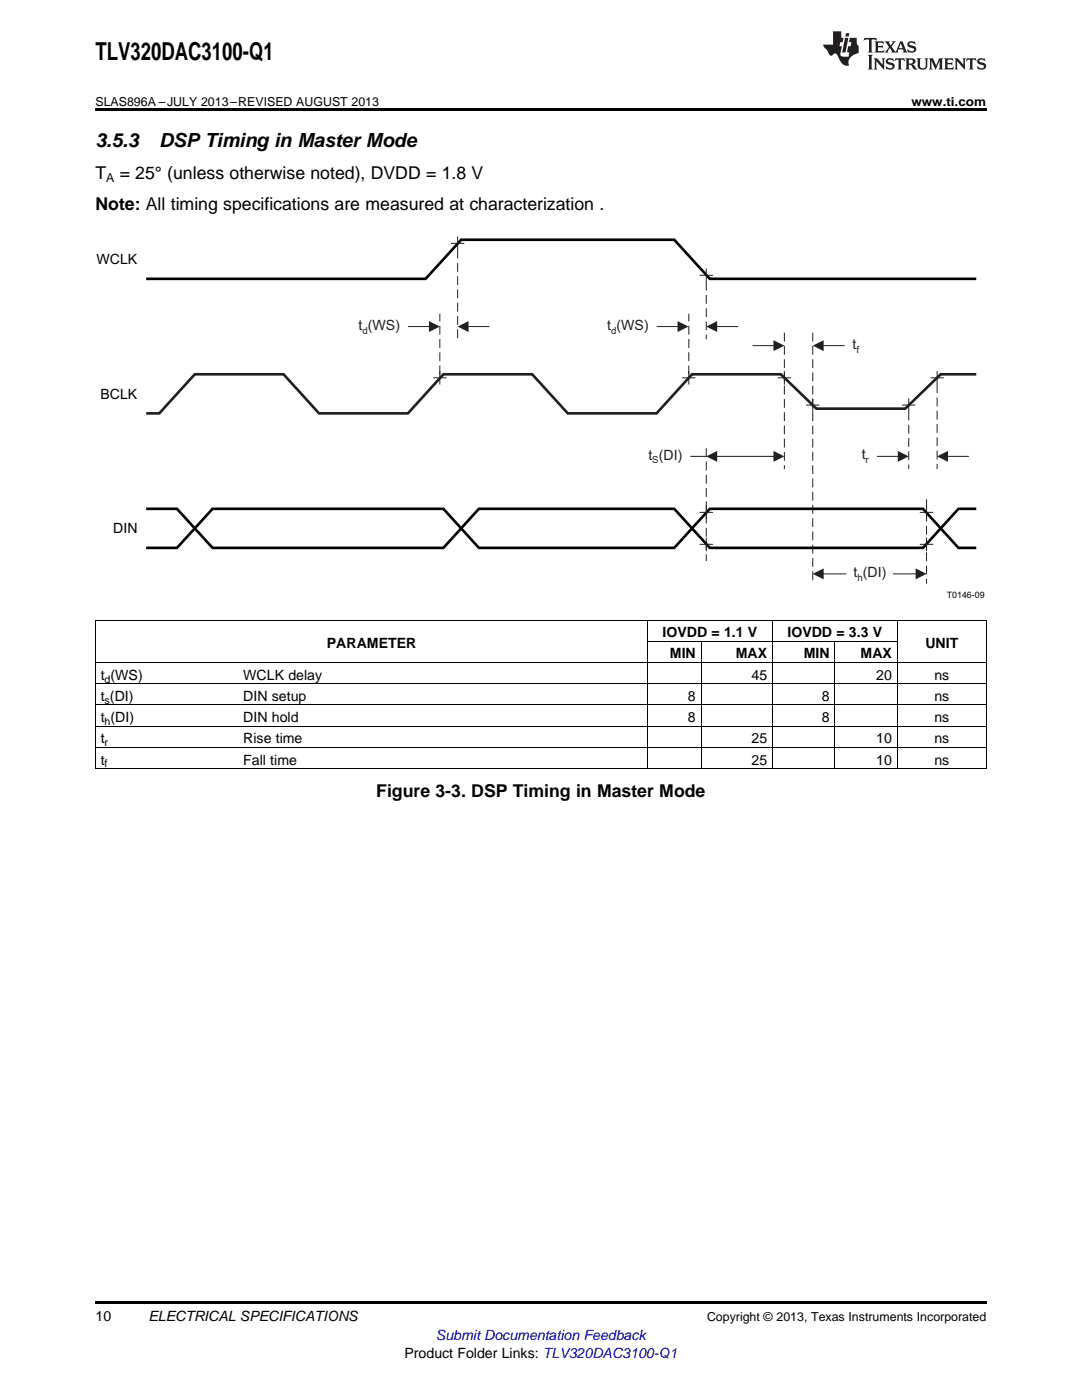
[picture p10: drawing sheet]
<svg xmlns="http://www.w3.org/2000/svg" width="216mm" height="279mm" viewBox="0 0 216 279" stroke-linecap="round" stroke-linejoin="round" font-family="sans-serif">
<path d="M19 259.7h177.8v.5h-177.8z" fill="#000"/>
<g fill="none" stroke="#000" stroke-width=".2">
<path d="M19 136.4h177.8M19 132.2h177.8M19 123.7h177.8M19.1 123.8v29.6M129.2 123.8v29.6M129.3 128h49.7M139.9 128v25.4M154.1 123.8v29.6M166.6 128v25.4M179 123.8v29.6M196.8 123.8v29.6M19 153.4h177.8"/>
<path d="M19 149.1h177.8M19 144.9h177.8M19 140.7h177.8"/>
</g>
<path d="M194.8 74.7h-7.1l-7.1 6.9h-17.7l-7.1-6.9h-17.7l-7.1 7.8h-17.7l-7.1-7.8h-17.7l-7.1 7.8h-17.7l-7.1-7.8h-17.7l-7.1 7.8h-2.6" fill="none" stroke="#231f20" stroke-width=".53"/>
<path d="M29.2 55.6h55.7l7.1-7.8h42.5l7.1 7.8h53.2M29.2 109.3h6.1l7.1-7.8h46.1l7.1 7.8h38.9l7.1-7.8h42.6l7.1 7.8h3.5M29.2 101.5h6.1l7.1 7.8h46.1l7.1-7.8h38.9l7.1 7.8h42.6l7.1-7.8h3.5" fill="none" stroke="#010202" stroke-width=".53"/>
<g fill="none" stroke="#231f20" stroke-width=".2">
<path d="M90 48.6h2.6M91.3 47.3v2.5M139.7 54.9h2.5M140.9 53.7v2.5M86.5 75.4h2.5M87.8 74.1v2.6M136.2 75.4h2.5M137.4 74.1v2.6M155.2 75.4h2.6M156.5 74.1v2.6M162.2 79.6v2.5M143 91.1h11.4"/>
<path d="M160.9 80.8h2.5M139.7 102.3h2.5M139.7 108.6h2.5M140.9 101v2.5M140.9 107.4v2.5M183.6 102.3h2.5M183.6 108.6h2.5M184.9 101v2.5M184.9 107.4v2.5"/>
</g>
<path d="M91.3 49.8v17.9M140.9 56.2v11.5M87.8 74.7v-12.1M137.4 74.7v-12.1M156.5 66.4v27.2M162.2 66.4v50.1M140.9 89.5v22.5M184.9 99.7v16.8" fill="none" stroke="#231f20" stroke-width=".2" stroke-dasharray="1.8 .9" stroke-linecap="butt"/>
<g fill="#231f20">
<path d="M154.3 90l2.2 1.1-2.2 1.1z"/>
<path d="M140.9 91.1l2.2-1.1v2.2z"/>
</g>
<path d="M178.2 114.5h4.6" fill="none" stroke="#231f20" stroke-width=".2"/>
<path d="M182.7 113.4l2.2 1.1-2.2 1.1z" fill="#231f20"/>
<path d="M164.2 114.5h4.7" fill="none" stroke="#231f20" stroke-width=".2"/>
<path d="M162.2 114.5l2.2-1.1v2.2z" fill="#231f20"/>
<path d="M81.4 65.2h4.3" fill="none" stroke="#231f20" stroke-width=".2"/>
<path d="M85.6 64.1l2.2 1.1-2.2 1.1z" fill="#231f20"/>
<path d="M131 65.2h4.3" fill="none" stroke="#231f20" stroke-width=".2"/>
<path d="M135.2 64.1l2.2 1.1-2.2 1.1z" fill="#231f20"/>
<path d="M93.4 65.2h4.3" fill="none" stroke="#231f20" stroke-width=".2"/>
<path d="M91.3 65.2l2.2-1.1v2.2z" fill="#231f20"/>
<path d="M143 65.2h4.3" fill="none" stroke="#231f20" stroke-width=".2"/>
<path d="M140.9 65.2l2.2-1.1v2.2z" fill="#231f20"/>
<path d="M150.2 69h4.2M181.3 79.6v2.5M185.7 75.4h2.6M187 74.1v2.6M137.8 91.1h3.1M180.1 80.8h2.5" fill="none" stroke="#231f20" stroke-width=".2"/>
<path d="M187 76.7v16.9M181.3 82.1v11.5" fill="none" stroke="#231f20" stroke-width=".2" stroke-dasharray="1.8 .9" stroke-linecap="butt"/>
<path d="M154.3 67.9l2.2 1.1-2.2 1.1z" fill="#231f20"/>
<path d="M193.3 91.1h-4.2" fill="none" stroke="#231f20" stroke-width=".2"/>
<path d="M187 91.1l2.2-1.1v2.2z" fill="#231f20"/>
<path d="M164.2 69h4.3" fill="none" stroke="#231f20" stroke-width=".2"/>
<path d="M162.2 69l2.2-1.1v2.2z" fill="#231f20"/>
<path d="M175 91.1h4.3" fill="none" stroke="#231f20" stroke-width=".2"/>
<path d="M179.2 90l2.1 1.1-2.1 1.1z" fill="#231f20"/>
<path d="M19 21.6h177.8v.6h-177.8z" fill="#000"/>
<g fill="#231f20">
<path d="M172.5 7.6l-.1 .5 .4-.2h.6v.1v2.1l-.2 .4h.9l-.2-.4v-2.1l.1-.1h.5l.5 .2-.2-.5zM174.5 8.3l.2 .3v1.5l-.2 .4h1.8l.2-.6a1.04 1.04 0 0 1-1.3 .2v-.7h.6l.3 .2v-.6l-.3 .2h-.6v-.6l.8-.1 .4 .3-.2-.5zM176.5 8.3l.9 1.1-.9 1.1h.8l-.2-.2 .4-.7 .5 .7-.2 .2h1.5l-.2-.2 .2-.4h.9l.1 .4-.2 .2h1l-.3-.3-.7-1.9h-.5l-.9 2-.8-1 .9-1h-.8l.1 .3-.4 .5-.3-.6 .1-.2zM179.7 8.6l.4 1h-.7zM181.3 8.4a.63 .63 0 0 0-.2 .7 .63 .63 0 0 0 .6 .4l.6 .2 .1 .2a.75 .75 0 0 1-.7 .4 .75 .75 0 0 1-.6-.5l.1 .7 .1-.1a1.11 1.11 0 0 0 1.5-.6 1.13 1.13 0 0 0-1.2-.8l-.1-.4a1.04 1.04 0 0 1 1.2 .2l-.2-.5-.2 .1-.4-.2zM173.2 10.9l.2 .4v2.2l-.2 .4h1l-.3-.4v-2.2l.3-.4zM174.3 11.6l.3 .4v1.5l-.3 .4h.8l-.2-.4v-1.3l1.5 1.7v-1.9l.2-.4h-.7l.2 .4v.9l-1.1-1.3zM177 11.8a.62 .62 0 0 0-.2 .7 .62 .62 0 0 0 .6 .4l.6 .1 .1 .3a.76 .76 0 0 1-.7 .3 .76 .76 0 0 1-.7-.4l.2 .7 .1-.1a1.11 1.11 0 0 0 1.5-.6 1.13 1.13 0 0 0-1.2-.8l-.1-.4a1.04 1.04 0 0 1 1.2 .2l-.2-.6-.2 .1-.5-.1zM178.7 11.6l-.2 .6a.61 .61 0 0 1 .8-.3v1.6l-.2 .4h.9l-.2-.4v-1.6a.63 .63 0 0 1 .7 .3l-.1-.6zM180.6 11.6l.3 .4v1.5l-.3 .4h1l-.2-.2-.1-.8 .6 .2a.76 .76 0 0 0 1.2 .7l-1-1a.58 .58 0 0 0 .6-.5 .58 .58 0 0 0-.5-.6zM181.4 11.9h.1a.45 .45 0 0 1 .5 .1 .45 .45 0 0 1 .1 .5l-.8 .2zM182.9 11.6l.2 .2a2.17 2.17 0 0 0 .3 1.9 .99 .99 0 0 0 1.6-.6v-1.1l.2-.4h-.7l.2 .2a1.92 1.92 0 0 1-.2 1.8 .6 .6 0 0 1-.9-.5v-1.1l.2-.4zM185.4 11.6l.2 .4v1.5l-.2 .4h.7l-.2-.4v-1.4l.8 1.8 .8-1.8v1.4l-.2 .4h.9l-.2-.4v-1.5l.2-.4h-.8l-.6 1.5-.6-1.5zM188.4 11.6l.2 .4v1.5l-.2 .4h1.8l.1-.6a1.04 1.04 0 0 1-1.2 .1v-.6h.5l.4 .2v-.6l-.4 .2h-.5v-.7h.8l.3 .3-.1-.6zM190.5 11.6l.2 .4v1.5l-.2 .4h.7l-.2-.4v-1.3l1.5 1.7v-1.9l.2-.4h-.7l.2 .4v.9l-1.1-1.3zM192.9 11.6l-.1 .6a.61 .61 0 0 1 .7-.3l.1 1.6-.3 .4h1l-.3-.4 .1-1.6a.63 .63 0 0 1 .7 .3l-.1-.6zM195.2 11.8a.62 .62 0 0 0-.2 .7 .62 .62 0 0 0 .6 .4l.6 .1 .1 .3a.76 .76 0 0 1-.7 .3 .76 .76 0 0 1-.6-.4l.1 .7 .1-.1a1.11 1.11 0 0 0 1.6-.6 1.13 1.13 0 0 0-1.3-.8l-.1-.4a1.04 1.04 0 0 1 1.2 .2l-.1-.6-.2 .1-.5-.1z"/>
<path d="M166.2 6.3v2.6h-1.9v.4l.8 .9a.91 .91 0 0 0 1 .8 .56 .56 0 0 1 .5-.3 .56 .56 0 0 1 .5 .3l.4 .8a1.53 1.53 0 0 0 1.9 1.2 1.54 1.54 0 0 1 1-2.1l.9-.3v-1.4a1.52 1.52 0 0 1-.4-1.6h-1.3l-.2 .8h.5l-.2 .8h-.5l-.1 1v.2l.4 .1-.2 .8a1.93 1.93 0 0 1-1.6-.3l.3-1.8h-.5l.2-.8h.4l.2-.8h-.4v-1.3zM168.6 7.6l-.6 2.9h.7l.6-2.9zM168.8 6.6l-.1 .7h.6l.2-.7z"/>
</g>
<text font-size="4.9" x="19" y="12">TLV320DAC3100-Q1</text>
<g font-size="3.9">
<text x="19" y="29.3">3.5.3</text>
<text x="31.7" y="29.3">DSP Timing in Master Mode</text>
</g>
<g font-size="3.5">
<text x="19" y="35.6">T</text>
<text x="23.9" y="35.6">= 25° (unless otherwise noted), DVDD = 1.8 V</text>
<text x="19" y="42">Note: All timing specifications are measured at characterization .</text>
<text x="75.1" y="159.1">Figure 3-3. DSP Timing in Master Mode</text>
</g>
<g font-size="2.8" fill="#010202">
<text x="19.3" y="52.8">WCLK</text>
<text x="20" y="79.6">BCLK</text>
<text x="22.6" y="106.5">DIN</text>
</g>
<g font-size="2.8" fill="#231f20">
<text x="71.5" y="65.8">t (WS)</text>
<text x="121.1" y="65.8">t (WS)</text>
<text x="170.1" y="69.6">t</text>
<text x="129.4" y="91.7">t (DI)</text>
<text x="171.9" y="91.7">t</text>
<text x="170.3" y="115.2">t (DI)</text>
</g>
<g font-size="2.8">
<text x="65.2" y="129.3">PARAMETER</text>
<text x="132.2" y="127.2">IOVDD = 1.1 V</text>
<text x="133.7" y="131.4">MIN</text>
<text x="146.8" y="131.4">MAX</text>
<text x="157.1" y="127.2">IOVDD = 3.3 V</text>
<text x="160.4" y="131.4">MIN</text>
<text x="171.7" y="131.4">MAX</text>
<text x="184.6" y="129.3">UNIT</text>
<text x="20.1" y="135.6">t (WS)</text>
<text x="48.5" y="135.6">WCLK delay</text>
<text x="150" y="135.6">45</text>
<text x="174.8" y="135.6">20</text>
<text x="186.4" y="135.6">ns</text>
<text x="20.1" y="139.9">t (DI)</text>
<text x="48.5" y="139.9">DIN setup</text>
<text x="137.3" y="139.9">8</text>
<text x="164" y="139.9">8</text>
<text x="186.4" y="139.9">ns</text>
<text x="20.1" y="144.1">t (DI)</text>
<text x="20.1" y="148.3">t</text>
<text x="48.5" y="144.1">DIN hold</text>
<text x="48.5" y="148.3">Rise time</text>
<text x="137.3" y="144.1">8</text>
<text x="150" y="148.3">25</text>
<text x="164" y="144.1">8</text>
<text x="174.8" y="148.3">10</text>
<text x="186.4" y="144.1">ns</text>
<text x="186.4" y="148.3">ns</text>
<text x="20.1" y="152.6">t</text>
<text x="48.5" y="152.6">Fall time</text>
<text x="150" y="152.6">25</text>
<text x="174.8" y="152.6">10</text>
<text x="186.4" y="152.6">ns</text>
<text x="19" y="263.6">10</text>
<text x="29.6" y="263.6">ELECTRICAL SPECIFICATIONS</text>
<text x="80.7" y="270.9">Product Folder Links: TLV320DAC3100-Q1</text>
</g>
<text font-size="2.8" fill="#00f" x="87" y="267.4">Submit Documentation Feedback</text>
<g font-size="2.5">
<text x="19" y="21.1">SLAS896A –JULY 2013–REVISED AUGUST 2013</text>
<text x="181.9" y="21.1">www.ti.com</text>
<text x="21.2" y="36.3">A</text>
<text x="141.1" y="263.6">Copyright © 2013, Texas Instruments Incorporated</text>
</g>
<g font-size="2.1">
<text x="20.9" y="136.2">d</text>
<text x="20.9" y="140.4">s</text>
<text x="20.9" y="144.7">h</text>
<text x="20.9" y="148.9">r</text>
<text x="20.9" y="153.1">f</text>
</g>
<g font-size="1.9" fill="#231f20">
<text x="72.3" y="66.6">d</text>
<text x="121.9" y="66.6">d</text>
<text x="170.9" y="70.4">f</text>
<text x="130.2" y="92.5">S</text>
<text x="172.7" y="92.5">r</text>
<text x="171.1" y="115.9">h</text>
</g>
<text font-size="1.8" fill="#010202" x="188.9" y="119.3">T0146-09</text>
</svg>
